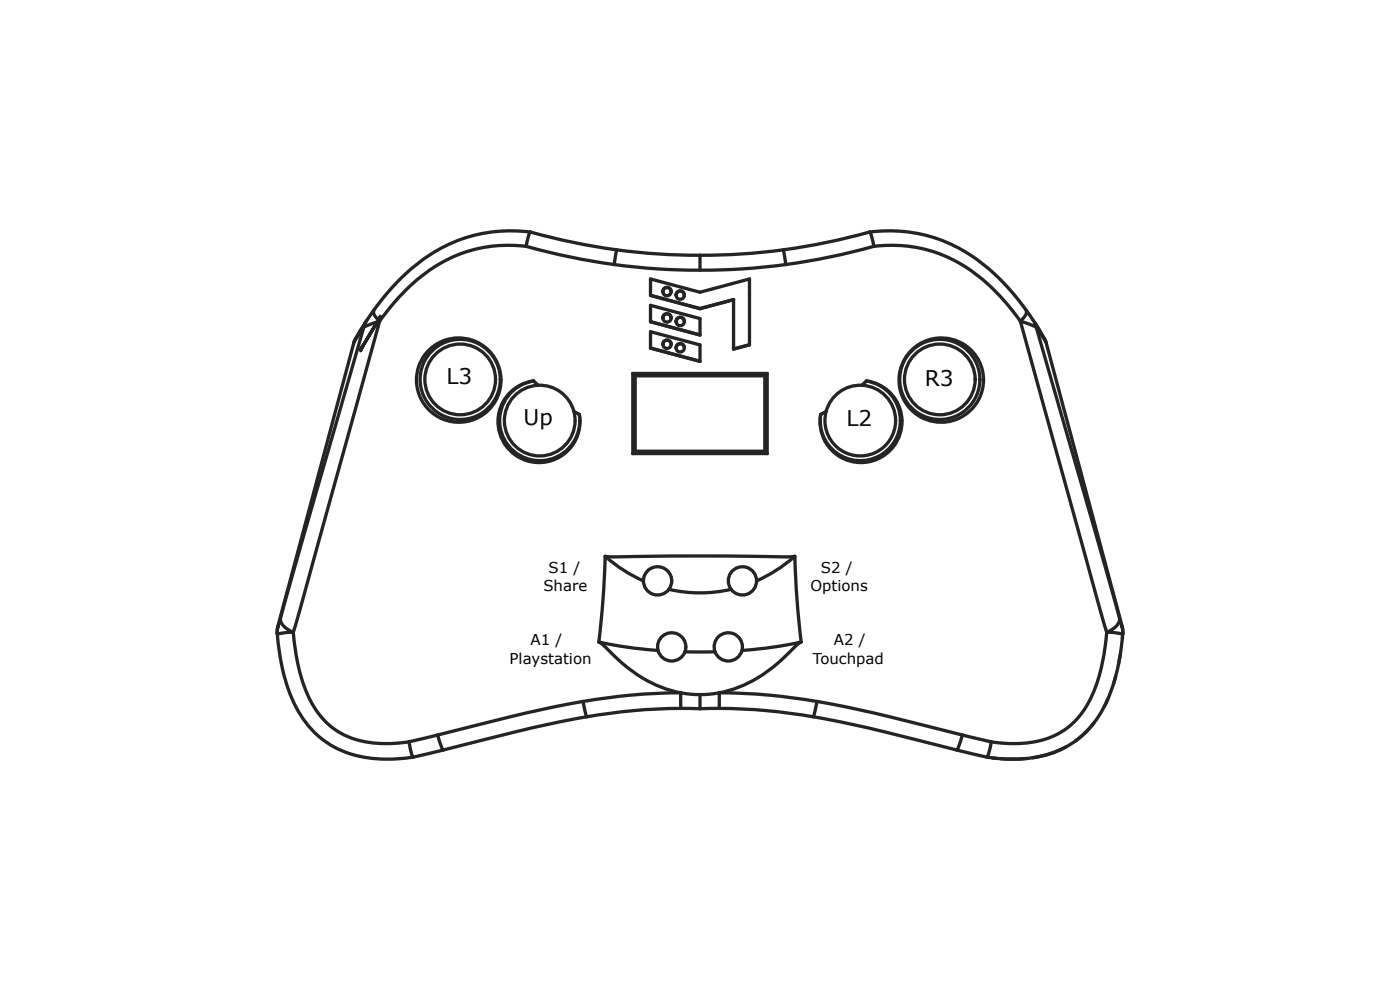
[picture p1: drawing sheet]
<svg xmlns="http://www.w3.org/2000/svg" width="297mm" height="210mm" viewBox="0 0 297 210" stroke-linecap="round" stroke-linejoin="round" font-family="sans-serif">
<g fill="none" stroke="#212529" stroke-width=".7">
<path d="M111.6 52.3l9.3 2.2 9.4 1.6M111.6 52.3a30.1 30.1 0 0 0-26.2 9.9l-2.4 2.8-2.5 3.1M112.5 49.2l-.4 .9-.5 2.2M112.5 49.2a32.5 32.5 0 0 0-28.3 10.7l-2.6 2.9-2.3 3M112.5 49.2h.1M112.5 49.2l9.8 2.4 8.5 1.4M130.3 56.1a131.3 131.3 0 0 0 18.2 1.2M130.8 53l9.5 .9 8.2 .2M130.8 53l-.5 3.1M148.5 54.1v3.2M166.2 53l-9.5 .9-8.2 .2M166.2 53l.5 3.1"/>
<path d="M166.7 56.1a131.3 131.3 0 0 1-18.2 1.2M184.5 49.2l-9.8 2.4-8.5 1.4M184.5 49.2a32.5 32.5 0 0 1 28.3 10.7l2.6 2.9 2.3 3M184.5 49.2l.4 .9 .5 2.2M184.5 49.2h.1M185.4 52.3a30.1 30.1 0 0 1 26.2 9.9l2.4 2.8 2.5 3.1M185.4 52.3l-9.3 2.2-9.4 1.6M75.1 72.6l-16.2 60.3M76.4 70.1h.1M76.5 70l-.1 .1M76.9 73.5l.1-.2-.6 1.1 4.4-7.5-3.9 6.6-.4 .9M77.2 69.4l-17.7 61.8"/>
<path d="M77.2 69.4l-2.1 3.2M77.5 68.5l-2.4 4.1M77.5 68.5l-.3 .9M77.8 68l-.3 .5M79.3 65.8l-1.8 2.7M79.3 65.8a2.29 2.29 0 0 0 1.2 2.3M80.5 68.1l-18.3 66.1M80.5 68.1l-3.3 1.3M134.2 79.2v17M134.2 79.2h28.6M134.2 79.2l.5 .5M134.7 79.7h27.6"/>
<path d="M134.8 79.7v16M138 73.8l10.5 2.9M138 73.8v-3.4l10.5 2.8v3.5M138 68.3l10.5 2.8M138 68.3v-3.5l10.5 2.8v3.5M138 73.8l10.5 2.8M138 68.2l10.5 2.8M138 62.6l10.5 2.8M140.6 73a.88 .88 0 0 1 .9-.9 .88 .88 0 0 1 .9 .9M140.6 67.5a.88 .88 0 0 1 .9-1 .88 .88 0 0 1 .9 1M140.6 61.8a.88 .88 0 0 1 .9-.8 .88 .88 0 0 1 .9 .8M140.6 73a.88 .88 0 0 0 .9 .9 .88 .88 0 0 0 .9-.9"/>
<path d="M140.6 73a.88 .88 0 0 1 .9-.8 .88 .88 0 0 1 .9 .8M140.6 67.5a.88 .88 0 0 0 .9 .8 .88 .88 0 0 0 .9-.8M140.6 67.5a.88 .88 0 0 1 .9-.9 .88 .88 0 0 1 .9 .9M140.6 61.9a.88 .88 0 0 0 .9 .8 .88 .88 0 0 0 .9-.8M140.6 61.9a.88 .88 0 0 1 .9-.9 .88 .88 0 0 1 .9 .9M140.6 61.8v.1M140.6 73h.1M142.4 61.8v.1M143.4 73.8a.88 .88 0 0 1 .9-.9 .88 .88 0 0 1 .9 .9M143.4 68.2a.88 .88 0 0 1 .9-.9 .88 .88 0 0 1 .9 .9M143.4 62.6a.88 .88 0 0 1 .9-.9 .88 .88 0 0 1 .9 .9M143.4 73.8a.88 .88 0 0 0 .9 .9 .88 .88 0 0 0 .9-.9"/>
<path d="M143.4 68.2a.88 .88 0 0 0 .9 .9 .88 .88 0 0 0 .9-.9M143.4 62.6a.88 .88 0 0 0 .9 .9 .88 .88 0 0 0 .9-.9M143.4 73.8h.1M148.5 65.4l7.1-1.9v10.6l3.4-1v-13.9l-10.5 2.8-10.5-2.8v3.5l10.5 2.8M148.5 65.4v.1M155.6 63.6l-7.1 1.9M162.3 79.7v16M162.8 79.2v17M162.8 79.2l-.5 .5M216.5 68.1l18.3 66.1M216.5 68.1l3.3 1.3M217.7 65.8l1.8 2.7"/>
<path d="M217.7 65.8a2.29 2.29 0 0 1-1.2 2.3M219.5 68.5a17.1 17.1 0 0 1 2.4 4.1M219.5 68.5l1.1 1.6M219.5 68.5l.3 .9M219.8 69.4l17.7 61.8M219.8 69.4l2.1 3.2M221.9 72.6l16.2 60.3M113.2 80.8l1 .9M113.2 80.8a8.7 8.7 0 0 0-7.5 9.9 8.7 8.7 0 0 0 10 7.3 8.7 8.7 0 0 0 7.2-10.1M113.2 80.8a8.5 8.5 0 0 0-7.1 9.7 8.5 8.5 0 0 0 9.7 7.1 8.5 8.5 0 0 0 7.1-9.7M114.2 81.7a7.5 7.5 0 0 1 7.5 5.6M114.2 81.7a7.5 7.5 0 0 0-7.1 8.4 7.5 7.5 0 0 0 8.8 6.5 7.5 7.5 0 0 0 5.8-9.3"/>
<path d="M121.7 87.3l1.2 .6M134.2 96.2h28.6M134.7 95.7h27.6M134.7 95.7l-.5 .5M162.3 95.7l.5 .5M175.3 87.3l-1.2 .6M182.8 81.7a7.5 7.5 0 0 0-7.5 5.6M182.8 81.7a7.5 7.5 0 0 1 7.1 8.4 7.5 7.5 0 0 1-8.8 6.5 7.5 7.5 0 0 1-5.8-9.3M183.8 80.8a8.7 8.7 0 0 1 7.5 9.9 8.7 8.7 0 0 1-10 7.3 8.7 8.7 0 0 1-7.2-10.1M183.8 80.8l-1 .9M183.8 80.8a8.5 8.5 0 0 1 7.1 9.7 8.5 8.5 0 0 1-9.7 7.1 8.5 8.5 0 0 1-7.1-9.7M128.4 118a31.6 31.6 0 0 0 8.1 5.2"/>
<path d="M128.4 118l-.4 8.4-1 9.8M128.4 118l1.7 .1 21.6-.2 15.2 .2 1.7-.1M168.6 118a31.6 31.6 0 0 1-8.1 5.2M168.6 118l.4 8.4 1 9.8M58.8 134.4a38.2 38.2 0 0 0 5.4 17.9 20 20 0 0 0 16.7 8.7h3.3l3.4-.4M58.9 132.9l-.1 1.5M58.9 132.9v.1M58.9 133l-.1 1.4M59.5 131.2a2.88 2.88 0 0 0 1.8 2.5l.9 .5M59.5 131.2l-.6 1.8M62.2 134.2l-3.4 .2M62.2 134.2a36.4 36.4 0 0 0 4.5 16 16.1 16.1 0 0 0 14 7.5h2.9l3.2-.3"/>
<path d="M127 136.2l5.5 1 7.1 .8M127 136.2l.8 .5a36.7 36.7 0 0 0 12.9 9.2l3.7 1.1M136.5 123.2a3 3 0 0 0 2.1 2.9 3 3 0 0 0 3.3-1.1M136.5 123.2a3 3 0 0 1 3.9-2.8 3 3 0 0 1 1.5 4.6M139.6 138a3 3 0 0 1 3-3.8 3 3 0 0 1 2.7 4.1M139.6 138a3 3 0 0 0 2.8 2.2 3 3 0 0 0 2.9-1.9M141.9 125a29.4 29.4 0 0 0 13.2 0M145.3 138.3h6.4M157.4 138a3 3 0 0 0-3-3.8 3 3 0 0 0-2.7 4.1M157.4 138a3 3 0 0 1-2.8 2.2 3 3 0 0 1-2.9-1.9M160.5 123.2a3 3 0 0 1-2.1 2.9 3 3 0 0 1-3.3-1.1M160.5 123.2a3 3 0 0 0-3.9-2.8 3 3 0 0 0-1.5 4.6"/>
<path d="M160.5 123.2h.1M170 136.2l-5.5 1-7.1 .8M170 136.2l-.9 .5a36.4 36.4 0 0 1-12.8 9.2l-3.7 1.1M234.8 134.2l3.4 .2M234.8 134.2a38.5 38.5 0 0 1-4.3 15.5 16.1 16.1 0 0 1-14.2 8h-2.9l-3.1-.3M237.5 131.2a2.88 2.88 0 0 1-1.8 2.5l-.9 .5M237.5 131.2l.6 1.8M237.6 138.9l-.3 2M238.1 133l.1 1.4M238.1 132.9l.1 1.5M238.1 132.9v.1M238.1 135.1v.3"/>
<path d="M238.2 134.4a40.8 40.8 0 0 1-4.8 16.9 19.9 19.9 0 0 1-17.3 9.7h-3.3l-3.4-.4M86.8 157.4l.5 2.3 .3 .9M86.8 157.4h.1M92.9 155.9l.7 2.3 .5 .9M92.9 155.9l-6.1 1.5M94.1 159.1l-6.5 1.5M123.7 148.8a410.9 410.9 0 0 0-30.8 7.1M123.7 148.8l.8 3.2M124.5 152a406.6 406.6 0 0 0-30.4 7.1M144.4 147l4.1 .3M144.4 147a123.9 123.9 0 0 0-20.7 1.8M144.4 147v3.3"/>
<path d="M144.4 150.3h4.1M144.4 150.3a119.5 119.5 0 0 0-19.9 1.7M148.5 147.3v3M152.6 150.3h-4.1M152.6 150.3a119.4 119.4 0 0 1 19.9 1.7M152.6 147l-4.1 .3M152.6 147a124 124 0 0 1 20.7 1.8M152.6 147v3.3M172.5 152a406.5 406.5 0 0 1 30.4 7.1M173.3 148.8a411 411 0 0 1 30.8 7.1M173.3 148.8l-.8 3.2M202.9 159.1l6.5 1.5"/>
<path d="M204.1 155.9l-.7 2.3-.5 .9M204.1 155.9l6.2 1.5M210.3 157.4h.1M210.3 157.4l-.5 2.3-.4 .9M226.3 158.4a21 21 0 0 1-7.3 2.3M232.2 153.2a19.1 19.1 0 0 1-4.1 4M235.1 148.1l-.8 1.8M236.7 143.5l-.5 1.7M210.6 160.8l.7 .1M217.8 160.9l-2.8 .1-2.8-.1"/>
<circle cx="97.3" cy="80.6" r="9"/>
<circle cx="97.6" cy="80.5" r="8.5"/>
<circle cx="97.6" cy="80.5" r="7.5"/>
<circle cx="199.4" cy="80.5" r="7.5"/>
<circle cx="199.4" cy="80.5" r="8.5"/>
<circle cx="199.7" cy="80.6" r="9"/>
</g>
<g font-size="4.6">
<text x="94.7" y="81.4">L3</text>
<text x="196.2" y="81.9">R3</text>
<text x="111.1" y="90">Up</text>
<text x="179.6" y="90.3">L2</text>
</g>
<g font-size="3.2">
<text x="115.3" y="125.4">Share</text>
<text x="116.4" y="121.5">S1 /</text>
<text x="171.9" y="125.4">Options</text>
<text x="174.2" y="121.5">S2 /</text>
<text x="112.6" y="136.8">A1 /</text>
<text x="176.9" y="136.8">A2 /</text>
<text x="108.1" y="140.8">Playstation</text>
<text x="172.4" y="140.8">Touchpad</text>
</g>
</svg>
